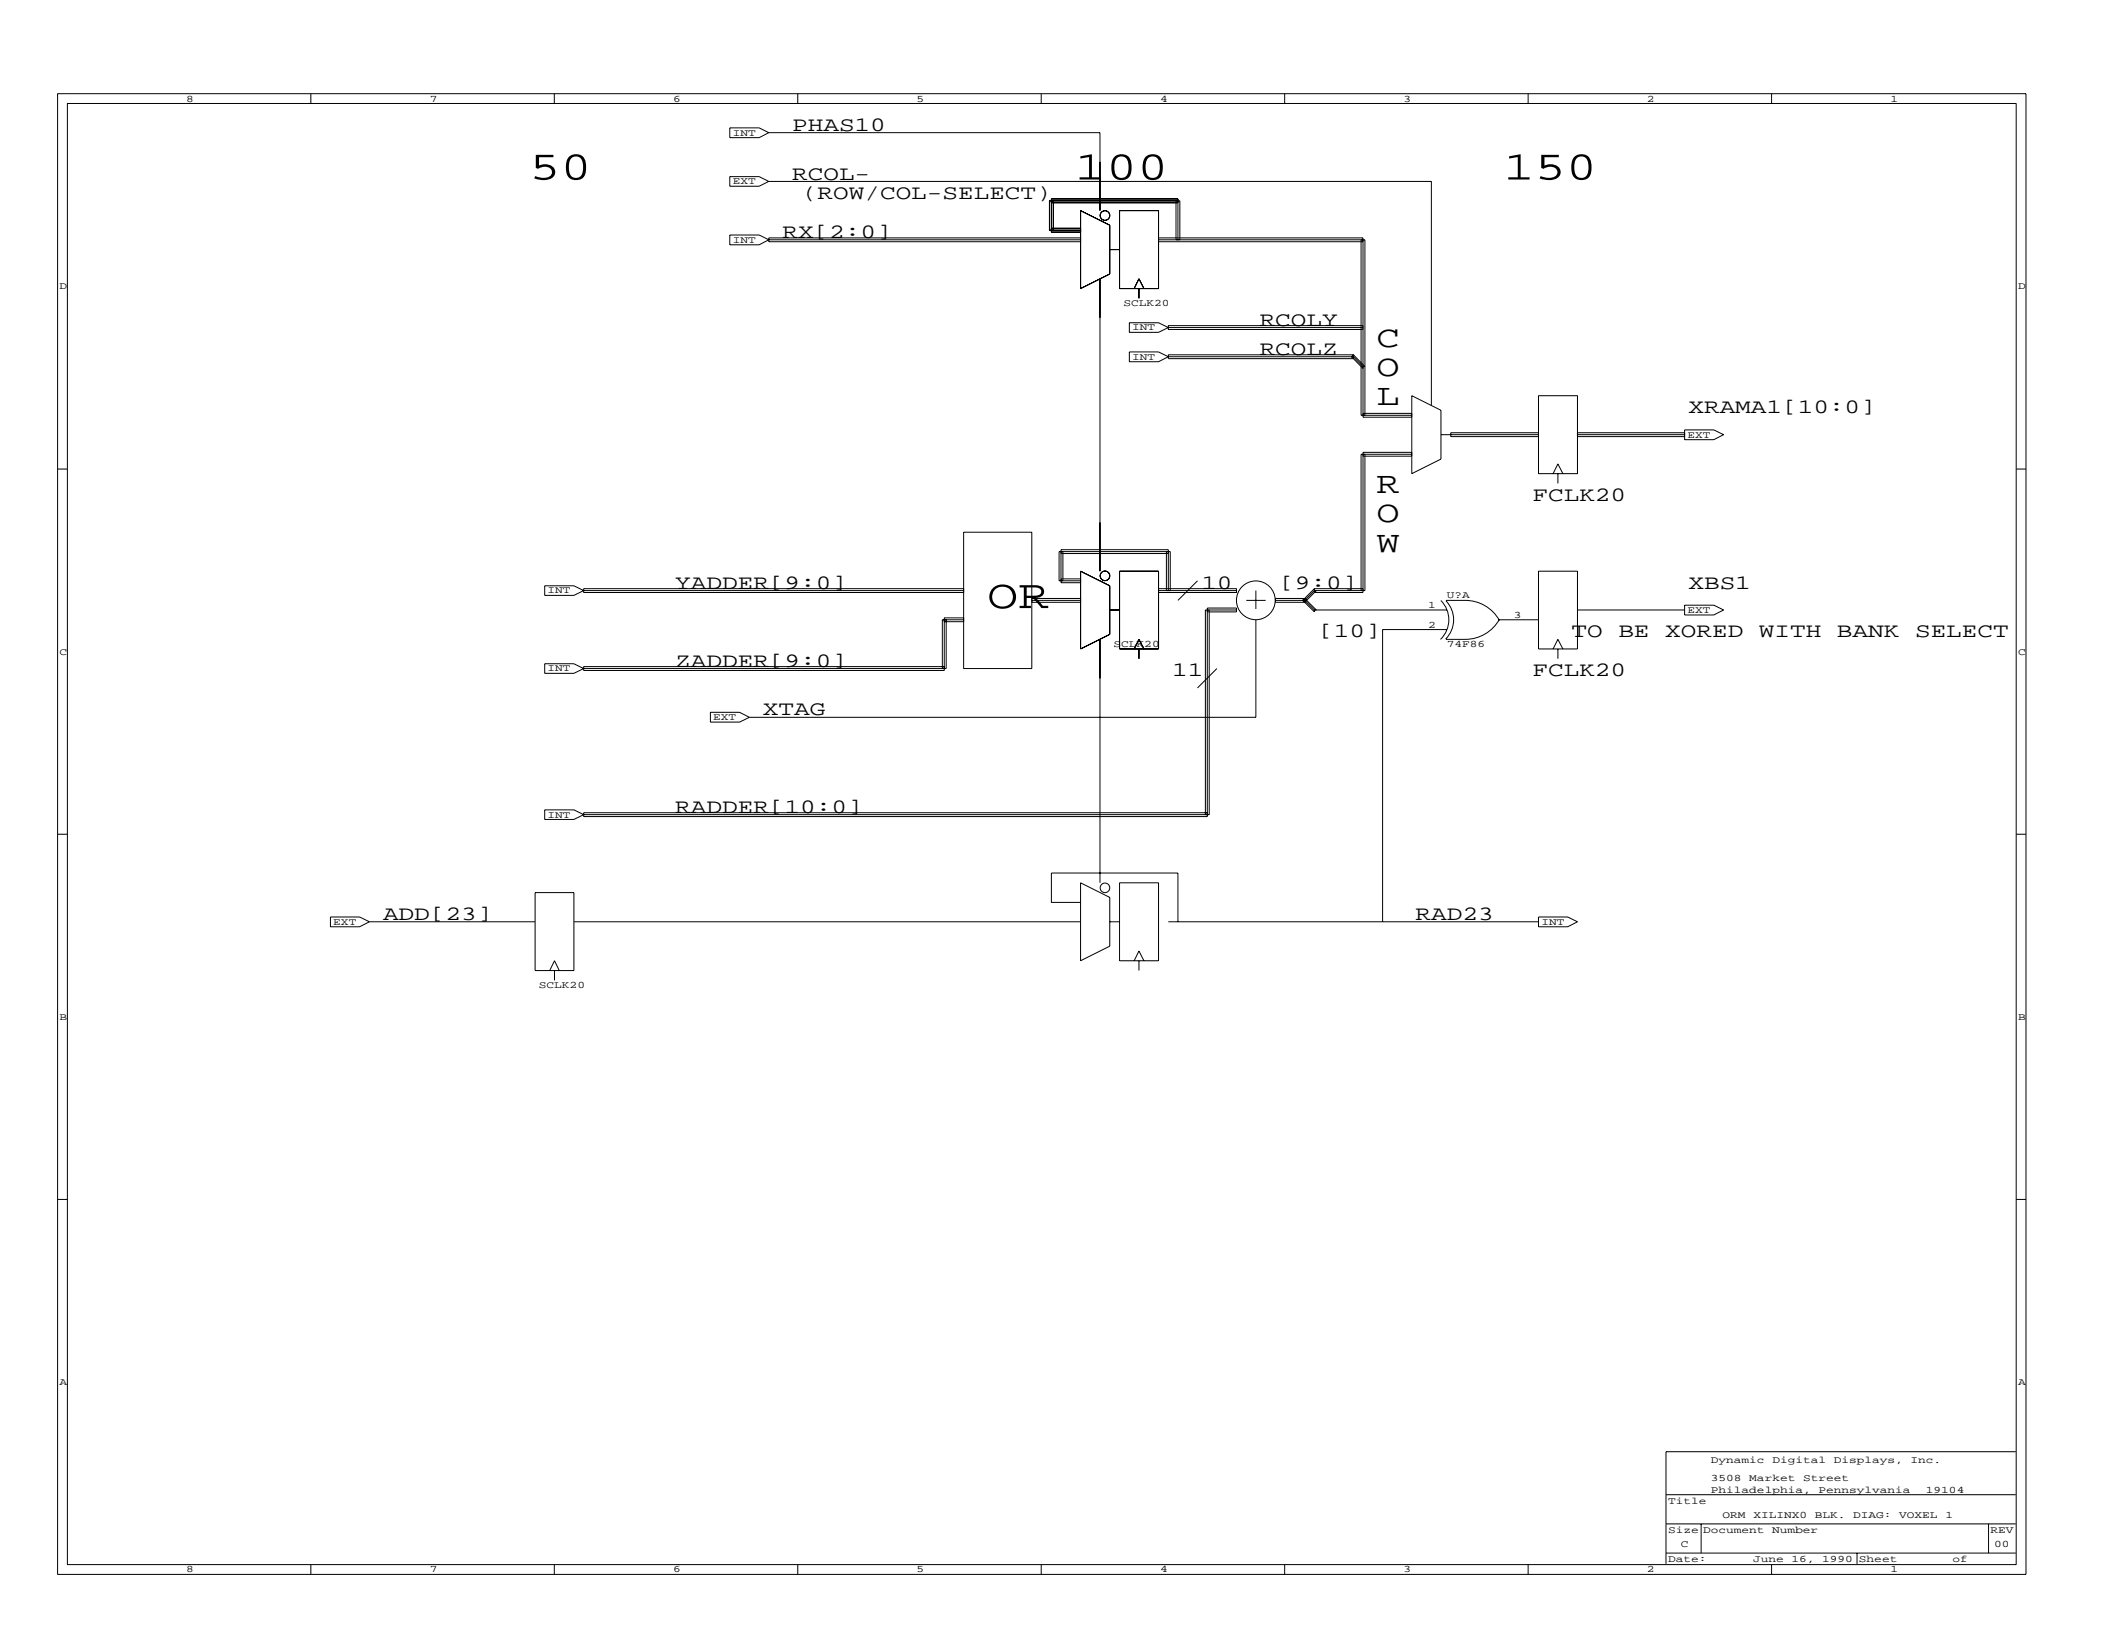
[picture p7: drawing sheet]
<svg xmlns="http://www.w3.org/2000/svg" width="279mm" height="216mm" viewBox="0 0 279 216" stroke-linecap="round" stroke-linejoin="round" font-family="sans-serif">
<g fill="none" stroke="#000" stroke-width=".13">
<path d="M7.6 12.4h260.4v195.9h-260.4zM8.9 13.7h257.8v193.3h-257.8zM41.1 12.4v1.3M73.3 12.4v1.3M96.5 16.9h3.9l1.3 .7-1.3 .6h-3.9zM101.7 17.6h43.8v10.3M105.5 12.4v1.3M137.7 12.4v1.3M170 12.4v1.3M202.2 12.4v1.3M234.4 12.4v1.3M96.5 23.4h3.9l1.3 .6-1.3 .6h-3.9z"/>
<path d="M96.5 31.1h3.9l1.3 .6-1.3 .7h-3.9zM101.7 31.7h41.3M101.7 24h87.7v29.6M139.1 26.8h16.7M139.1 30.2h3.9M139.3 26.6v3.9M143 27.9l3.8 1.9v6.4l-3.8 2zM143 30.5h-4.2v-3.9h17.3v5.1M143 30.7h-3.9v-4.4h16.7v5.4M143 31.5h-41.3v.5h41.3M145.5 36.9v38.7M146.8 33h1.3"/>
<path d="M148.1 27.9h5.2v10.3h-5.2zM150 38.2l.7-1.3 .6 1.3M150.7 38.2v1.3M153.3 31.5h27v23.7h6.5M153.3 31.7h27.3v23.2M153.3 32h27M155.6 26.6v5.1M180.1 31.7v23.2h6.7M149.4 42.7h3.9l1.3 .6-1.3 .7h-3.9zM149.4 46.6h3.9l1.3 .6-1.3 .7h-3.9zM154.6 43.3h25.7M154.6 46.9h24.4v.5h-24.4z"/>
<path d="M179 46.9l1.6 1.6h-.3l-1.3-1.3h-24.4M179 46.9l-.2 .3 1.5 1.5M180.3 43.1h-25.7v.5h25.7M180.3 54.7h6.5M186.8 52.3l3.8 2v6.4l-3.8 2zM186.8 59.8h-6.5v18.6h-6.4v-.5M190.6 57.5h12.9M203.5 52.3h5.2v10.4h-5.2zM203.5 57.3h-11.6v.5h11.6M208.7 57.5h14.2M208.7 57.3h14.2M208.7 57.8h14.2"/>
<path d="M222.9 56.9h3.8l1.3 .6-1.3 .7h-3.8zM7.6 62.1h1.3M72.1 77.5h3.8l1.3 .6-1.3 .7h-3.8zM77.2 78.1h50.3M127.5 77.9h-50.3v.5h50.3M127.5 70.4h9v18h-9zM136.5 79.4h6.5M136.5 79.2h6.5M136.5 79.7h6.5M140.4 73.2h14.2M140.4 76.6h2.6M140.6 73v3.8"/>
<path d="M143 75.6l3.8 1.9v6.4l-3.8 2zM143 77.1h-2.6v-4.4h14.2v5.4M143 76.8h-2.9v-3.8h14.7v5.1M148.1 75.6h5.2v10.3h-5.2zM153.3 78.1h10.3M153.3 77.9h10.3v.5h-10.3M154.3 73v5.1M158.4 76.8l-2.6 2.6M164.9 79.4h2.5M166.1 78.1v2.5M168.7 79.4h3.9M172.3 79.4l1.6 1.5v-.2"/>
<path d="M172.3 79.4l.3 .3M172.6 79.4l1.3 1.3M172.6 79.2l1.5 1.5M172.6 79.2h-3.9v.5h3.9M172.6 79.2v.5M173.9 77.9l-1.6 1.5M173.9 77.9h6.4M174.1 78.1l-1.5 1.6M180.3 60.4h6.5M180.6 60.1v18h-6.7l-1.3 1.3M186.8 60.1h-6.7v18M190.6 79.4a3.6 3.6 0 0 1 0 5.2"/>
<path d="M191.3 79.4a9.2 9.2 0 0 1 4.6 .4 5.2 5.2 0 0 1 2.5 2.3M191.3 79.5a3.6 3.6 0 0 1-.1 5M203.5 75.6h5.2v10.3h-5.2zM205.5 62.7l.6-1.3 .7 1.3M206.1 62.7v1.3M266.7 62.1h1.3M72.1 87.8h3.8l1.3 .6-1.3 .7h-3.8zM94 94.2h3.8l1.3 .7-1.3 .6h-3.8zM124.9 82.2h2.6M125.2 82v6.4h-48M127.5 81.7h-2.6v7h-47.7v-.5h47.7M127.5 82h-2.8v6.4"/>
<path d="M145.5 84.6v32.2M146.8 80.7h1.3M150 85.9l.7-1.3 .6 1.3M150.7 85.9v1.2M159.7 80.9h3.9v-.5h-3.9v27.6h-82.5v-.5h82.5M160 80.7v27.1h-82.8M161 88.4l-2.6 2.6M163.6 80.7h-4.1v27.1M166.1 82v12.9h-67M173.9 80.7h17.5M191.4 83.3h-8.5v38.6M198.4 81.9a5.2 5.2 0 0 1-4.5 2.7h-2.6"/>
<path d="M198.4 82h5.1M205.5 85.9l.6-1.3 .7 1.3M206.1 85.9v1.2M208.7 80.7h14.2M222.9 80.1h3.8l1.3 .6-1.3 .7h-3.8zM7.6 110.4h1.3M70.8 118.1h5.1v10.3h-5.1zM72.1 107.1h3.8l1.3 .7-1.3 .6h-3.8zM143 116.8l3.8 1.9v6.5l-3.8 1.9zM143 119.4h-3.9v-3.9h16.7v6.4M148.1 116.8h5.2v10.3h-5.2zM266.7 110.4h1.3"/>
<path d="M43.7 121.3h3.9l1.3 .6-1.3 .7h-3.9zM48.9 121.9h21.9M72.7 128.4l.7-1.3 .6 1.3M73.4 128.4v1.3M75.9 121.9h67.1M146.8 121.9h1.3M150 127.1l.7-1.3 .6 1.3M150.7 127.1v1.3M154.6 121.9h48.9M203.5 121.3h3.9l1.3 .6-1.3 .7h-3.9zM7.6 158.7h1.3M266.7 158.7h1.3"/>
<path d="M220.4 197.7h46.3M266.7 192h-46.3v14.9M41.1 207v1.3M73.3 207v1.3M105.5 207v1.3M137.7 207v1.3M170 207v1.3M202.2 207v1.3M220.4 205.5h46.3M220.4 201.6h46.3M225 201.6v3.9M234.4 207v1.3"/>
<path d="M245.7 205.5v1.4M263.1 201.6v3.9"/>
<circle cx="146.2" cy="28.5" r=".64"/>
<circle cx="146.2" cy="76.2" r=".64"/>
<circle cx="166.1" cy="79.4" r="2.57"/>
<circle cx="146.2" cy="117.5" r=".64"/>
</g>
<g font-size="5.4">
<text x="70" y="23.7">50</text>
<text x="142.2" y="23.7">100</text>
<text x="198.9" y="23.7">150</text>
<text x="130.6" y="80.4">OR</text>
</g>
<g font-size="4">
<text x="182.1" y="45.9">C</text>
<text x="182.1" y="49.8">O</text>
<text x="182.1" y="53.6">L</text>
<text x="182.1" y="65.3">R</text>
<text x="182.1" y="69.1">O</text>
<text x="182.1" y="73">W</text>
</g>
<g font-size="2.7">
<text x="104.8" y="17.3">PHAS10</text>
<text x="104.8" y="23.7">RCOL-</text>
<text x="106.1" y="26.3">(ROW/COL-SELECT)</text>
<text x="103.5" y="31.5">RX[2:0]</text>
<text x="166.6" y="46.9">RCOLZ</text>
<text x="166.6" y="43.1">RCOLY</text>
<text x="223.4" y="54.7">XRAMA1[10:0]</text>
<text x="202.7" y="66.3">FCLK20</text>
<text x="89.3" y="77.9">YADDER[9:0]</text>
<text x="158.9" y="77.9">10</text>
<text x="169.2" y="77.9">[9:0]</text>
<text x="223.4" y="77.9">XBS1</text>
<text x="89.3" y="88.2">ZADDER[9:0]</text>
<text x="155.1" y="89.5">11</text>
<text x="174.4" y="84.3">[10]</text>
<text x="202.7" y="89.5">FCLK20</text>
<text x="207.9" y="84.3">TO</text>
<text x="214.1" y="84.3">BE</text>
<text x="220.3" y="84.3">XORED</text>
<text x="232.7" y="84.3">WITH</text>
<text x="243" y="84.3">BANK</text>
<text x="253.3" y="84.3">SELECT</text>
<text x="100.9" y="94.6">XTAG</text>
<text x="89.3" y="107.5">RADDER[10:0]</text>
<text x="50.7" y="121.7">ADD[23]</text>
<text x="187.3" y="121.7">RAD23</text>
</g>
<g font-size="1.3">
<text x="24.6" y="13.4">8</text>
<text x="56.8" y="13.4">7</text>
<text x="89.1" y="13.4">6</text>
<text x="97" y="17.9">INT</text>
<text x="121.3" y="13.4">5</text>
<text x="153.5" y="13.4">4</text>
<text x="185.7" y="13.4">3</text>
<text x="217.9" y="13.4">2</text>
<text x="250.1" y="13.4">1</text>
<text x="97" y="24.4">EXT</text>
<text x="97" y="32.1">INT</text>
<text x="7.9" y="38.3">D</text>
<text x="148.6" y="40.5">SCLK20</text>
<text x="267" y="38.3">D</text>
<text x="149.8" y="47.6">INT</text>
<text x="149.8" y="43.7">INT</text>
<text x="223.2" y="57.9">EXT</text>
<text x="72.4" y="78.5">INT</text>
<text x="188.9" y="80.4">1</text>
<text x="188.9" y="83">2</text>
<text x="191.4" y="79.2">U?A</text>
<text x="200.3" y="81.7">3</text>
<text x="223.2" y="81.1">EXT</text>
<text x="7.9" y="86.6">C</text>
<text x="72.4" y="88.8">INT</text>
<text x="147.3" y="85.6">SCLK20</text>
<text x="191.4" y="85.6">74F86</text>
<text x="267" y="86.6">C</text>
<text x="94.4" y="95.3">EXT</text>
<text x="72.4" y="108.2">INT</text>
<text x="44.1" y="122.3">EXT</text>
<text x="203.9" y="122.3">INT</text>
<text x="71.3" y="130.7">SCLK20</text>
<text x="7.9" y="134.9">B</text>
<text x="267" y="134.9">B</text>
<text x="7.9" y="183.2">A</text>
<text x="267" y="183.2">A</text>
<text x="226.3" y="197.5">Philadelphia,</text>
<text x="226.3" y="195.9">3508</text>
<text x="226.3" y="193.6">Dynamic</text>
<text x="231.4" y="195.9">Market</text>
<text x="234.5" y="193.6">Digital</text>
<text x="238.5" y="195.9">Street</text>
<text x="240.6" y="197.5">Pennsylvania</text>
<text x="242.6" y="193.6">Displays,</text>
<text x="252.8" y="193.6">Inc.</text>
<text x="254.8" y="197.5">19104</text>
<text x="220.7" y="202.8">Size Document</text>
<text x="220.7" y="199">Title</text>
<text x="227.9" y="200.8">ORM</text>
<text x="232" y="200.8">XILINX0</text>
<text x="234.4" y="202.8">Number</text>
<text x="240.1" y="200.8">BLK.</text>
<text x="245.2" y="200.8">DIAG:</text>
<text x="251.3" y="200.8">VOXEL</text>
<text x="257.4" y="200.8">1</text>
<text x="263.3" y="202.8">REV</text>
<text x="24.6" y="208">8</text>
<text x="56.8" y="208">7</text>
<text x="89.1" y="208">6</text>
<text x="121.3" y="208">5</text>
<text x="153.5" y="208">4</text>
<text x="185.7" y="208">3</text>
<text x="217.9" y="208">2</text>
<text x="220.7" y="206.6">Date:</text>
<text x="222.4" y="204.7">C</text>
<text x="231.9" y="206.6">June</text>
<text x="237" y="206.6">16,</text>
<text x="241.1" y="206.6">1990 Sheet</text>
<text x="250.1" y="208">1</text>
<text x="258.3" y="206.6">of</text>
<text x="263.8" y="204.7">00</text>
</g>
</svg>
